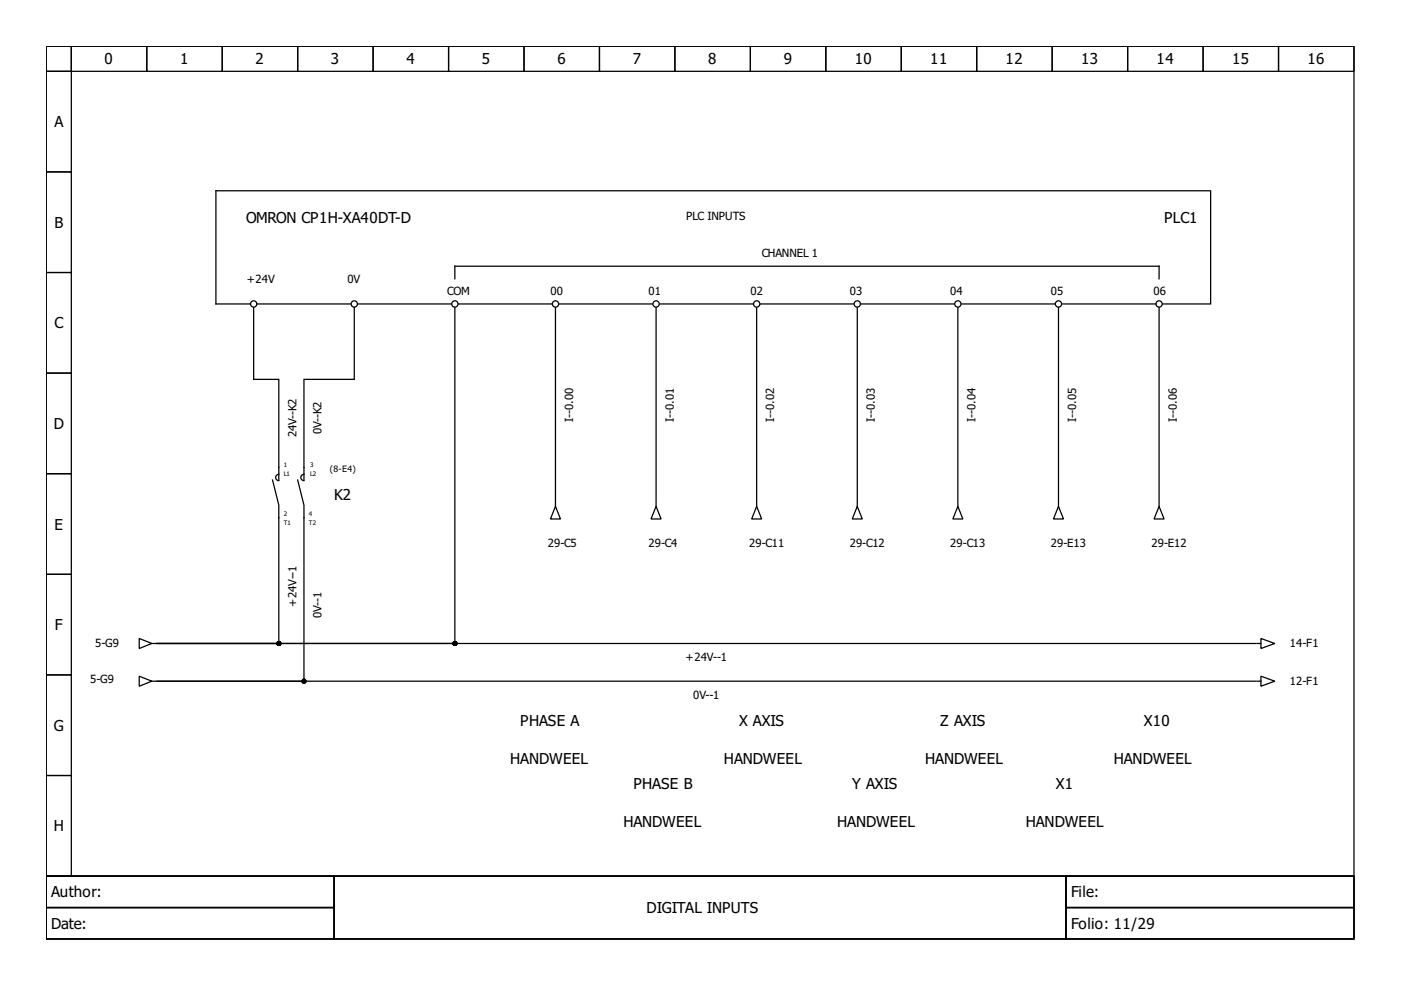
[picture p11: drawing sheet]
<svg xmlns="http://www.w3.org/2000/svg" width="297mm" height="210mm" viewBox="0 0 297 210" stroke-linecap="round" stroke-linejoin="round" font-family="sans-serif">
<g fill="none" stroke="#000" stroke-width=".27">
<path d="M9.8 9.8h277.3v176h-277.3zM9.8 9.8h5.3v5.3h-5.3zM9.8 15.1h5.3v21.4h-5.3zM15.1 9.8h16v5.3h-16zM31.1 9.8h16v5.3h-16zM47.1 9.8h16v5.3h-16zM63.1 9.8h16v5.3h-16zM79.1 9.8h16v5.3h-16zM95.1 9.8h16v5.3h-16zM111.1 9.8h16v5.3h-16zM127.1 9.8h16v5.3h-16zM143.1 9.8h16v5.3h-16z"/>
<path d="M159.1 9.8h16v5.3h-16zM175.1 9.8h16v5.3h-16zM191.1 9.8h16v5.3h-16zM207.1 9.8h16v5.3h-16zM223.1 9.8h16v5.3h-16zM239.1 9.8h16v5.3h-16zM255.1 9.8h16v5.3h-16zM271.1 9.8h16v5.3h-16zM9.8 36.5h5.3v21.3h-5.3zM9.8 57.8h5.3v21.3h-5.3zM96.4 59.1v-2.7h149.3v2.7M256.4 40.5h-210.6v23.9h7.3"/>
<path d="M256.7 40.5v23.9M9.8 79.1h5.3v21.3h-5.3zM53.8 65.2v15.2h5.3v21.4M54.4 64.4h19.9M75.1 65.2v15.2h-10.7v21.4M75.9 64.4h19.7M96.4 65.2v71.2h-63.1M97.2 64.4h19.8M117.8 65.2v41.1M118.6 64.4h19.7M139.1 65.2v41.1M139.9 64.4h19.7"/>
<path d="M160.4 65.2v41.1M161.2 64.4h19.8M181.8 65.2v41.1M182.6 64.4h19.7M203.1 65.2v41.1M203.9 64.4h19.7M224.4 65.2v41.1M225.3 64.4h19.8M245.7 65.2v41.1M246.5 64.4h9.9M9.8 100.4h5.3v21.4h-5.3zM57.8 101.8l1.3 5.3v29.3h-25.8"/>
<path d="M59.1 100.6a.67 .67 0 0 0-.7 .6 .67 .67 0 0 0 .7 .7M63.1 101.8l1.3 5.3v37.3h-31.1h233M64.4 100.6a.67 .67 0 0 0-.6 .6 .67 .67 0 0 0 .6 .7M117.8 107.4l1 2.6h-2.1zM117.8 106.6v.8M139.1 107.4l1.1 2.6h-2.2zM139.1 106.6v.8M160.4 107.4l1.1 2.6h-2.1zM160.4 106.6v.8M181.8 107.4l1 2.6h-2.1zM181.8 106.6v.8M203.1 107.4l1.1 2.6h-2.2z"/>
<path d="M203.1 106.6v.8M224.4 107.4l1.1 2.6h-2.2zM224.4 106.6v.8M245.7 107.4l1.1 2.6h-2.1zM245.7 106.6v.8M9.8 121.8h5.3v21.3h-5.3zM29.5 135.4l2.7 1-2.7 1.1zM32.2 136.4h.8M33.3 136.4h233M266.5 136.4h.8M267.3 135.4l3 1-3 1.1zM9.8 143.1h5.3v21.3h-5.3z"/>
<path d="M29.5 143.4l2.7 1-2.7 1.1zM32.2 144.4h.8M266.5 144.4h.8M267.3 143.4l3 1-3 1.1zM9.8 164.4h5.3v21.4h-5.3zM9.8 185.8h277.3v13.3h-277.3zM9.8 185.8h61v6.6h-61zM9.8 192.4h61v6.7h-61zM70.8 185.8h155.2v13.3h-155.2zM226 185.8h61.1v6.6h-61.1zM226 192.4h61.1v6.7h-61.1z"/>
<circle cx="53.8" cy="64.4" r=".67"/>
<circle cx="75.1" cy="64.4" r=".67"/>
<circle cx="96.4" cy="64.4" r=".67"/>
<circle cx="117.8" cy="64.4" r=".67"/>
<circle cx="139.1" cy="64.4" r=".67"/>
<circle cx="160.4" cy="64.4" r=".67"/>
<circle cx="181.8" cy="64.4" r=".67"/>
<circle cx="203.1" cy="64.4" r=".67"/>
<circle cx="224.4" cy="64.4" r=".67"/>
<circle cx="245.7" cy="64.4" r=".67"/>
</g>
<g fill="#000" stroke="#000" stroke-width=".27">
<circle cx="59.1" cy="136.4" r=".4"/>
<circle cx="96.4" cy="136.4" r=".4"/>
<circle cx="64.4" cy="144.4" r=".4"/>
</g>
<g font-size="3.2">
<text x="22.2" y="13.7">0</text>
<text x="38.2" y="13.7">1</text>
<text x="54.2" y="13.7">2</text>
<text x="70.2" y="13.7">3</text>
<text x="86.2" y="13.7">4</text>
<text x="102.2" y="13.7">5</text>
<text x="118.2" y="13.7">6</text>
<text x="134.2" y="13.7">7</text>
<text x="150.2" y="13.7">8</text>
<text x="166.2" y="13.7">9</text>
<text x="181.2" y="13.7">10</text>
<text x="197.2" y="13.7">11</text>
<text x="213.2" y="13.7">12</text>
<text x="229.2" y="13.7">13</text>
<text x="245.2" y="13.7">14</text>
<text x="261.2" y="13.7">15</text>
<text x="277.2" y="13.7">16</text>
<text x="11.5" y="27">A</text>
<text x="52.2" y="47.4">OMRON CP1H-XA40DT-D</text>
<text x="246.8" y="47.4">PLC1</text>
<text x="11.5" y="48.3">B</text>
<text x="11.5" y="69.6">C</text>
<text x="11.4" y="91">D</text>
<text x="70.8" y="106">K2</text>
<text x="11.5" y="112.3">E</text>
<text x="11.7" y="133.6">F</text>
<text x="11.4" y="155">G</text>
<text x="110.3" y="154">PHASE A</text>
<text x="156.7" y="154">X AXIS</text>
<text x="199.4" y="154">Z AXIS</text>
<text x="242.5" y="154">X10</text>
<text x="108.2" y="162">HANDWEEL</text>
<text x="134.3" y="167.4">PHASE B</text>
<text x="153.5" y="162">HANDWEEL</text>
<text x="180.7" y="167.4">Y AXIS</text>
<text x="196.2" y="162">HANDWEEL</text>
<text x="223.9" y="167.4">X1</text>
<text x="236.1" y="162">HANDWEEL</text>
<text x="11.4" y="176.3">H</text>
<text x="132.2" y="175.4">HANDWEEL</text>
<text x="177.5" y="175.4">HANDWEEL</text>
<text x="217.5" y="175.4">HANDWEEL</text>
<text x="10.9" y="190.3">Author:</text>
<text x="227.1" y="190.3">File:</text>
<text x="10.9" y="197">Date:</text>
<text x="137.1" y="193.6">DIGITAL INPUTS</text>
<text x="227.1" y="197">Folio: 11/29</text>
</g>
<g font-size="2.4">
<text x="145.5" y="46.6">PLC INPUTS</text>
<text x="52.3" y="59.9">+24V</text>
<text x="73.6" y="59.9">0V</text>
<text x="161.5" y="54.6">CHANNEL 1</text>
<text x="94.8" y="62.6">COM</text>
<text x="116.7" y="62.6">00</text>
<text x="137.5" y="62.6">01</text>
<text x="159.1" y="62.6">02</text>
<text x="180.2" y="62.6">03</text>
<text x="201.5" y="62.6">04</text>
<text x="222.8" y="62.6">05</text>
<text x="244.5" y="62.6">06</text>
<text x="121.5" y="89.4" transform="rotate(-90 121.5 89.4)">I--0.00</text>
<text x="142.8" y="89.4" transform="rotate(-90 142.8 89.4)">I--0.01</text>
<text x="164.2" y="89.4" transform="rotate(-90 164.2 89.4)">I--0.02</text>
<text x="185.5" y="89.4" transform="rotate(-90 185.5 89.4)">I--0.03</text>
<text x="206.8" y="89.4" transform="rotate(-90 206.8 89.4)">I--0.04</text>
<text x="228.1" y="89.4" transform="rotate(-90 228.1 89.4)">I--0.05</text>
<text x="249.5" y="89.4" transform="rotate(-90 249.5 89.4)">I--0.06</text>
<text x="62.8" y="92.7" transform="rotate(-90 62.8 92.7)">24V--K2</text>
<text x="68.2" y="92" transform="rotate(-90 68.2 92)">0V--K2</text>
<text x="116.2" y="115.9">29-C5</text>
<text x="137.5" y="115.9">29-C4</text>
<text x="158.8" y="115.9">29-C11</text>
<text x="180.2" y="115.9">29-C12</text>
<text x="201.5" y="115.9">29-C13</text>
<text x="222.8" y="115.9">29-E13</text>
<text x="244.1" y="115.9">29-E12</text>
<text x="62.8" y="128.7" transform="rotate(-90 62.8 128.7)">+24V--1</text>
<text x="68.2" y="131.1" transform="rotate(-90 68.2 131.1)">0V--1</text>
<text x="20.2" y="137.2">5-G9</text>
<text x="273.5" y="137.2">14-F1</text>
<text x="145.4" y="140.2">+24V--1</text>
<text x="19.1" y="144.8">5-G9</text>
<text x="147" y="148.2">0V--1</text>
<text x="273.5" y="145.2">12-F1</text>
</g>
<text font-size="1.9" x="69.9" y="100.2">(8-E4)</text>
<g font-size="1.3">
<text x="60.2" y="99.1">1</text>
<text x="60.2" y="101">L1</text>
<text x="65.8" y="99.1">3</text>
<text x="65.8" y="101">L2</text>
<text x="60.2" y="109.5">2</text>
<text x="60.2" y="111.4">T1</text>
<text x="65.5" y="109.5">4</text>
<text x="65.5" y="111.4">T2</text>
</g>
</svg>
